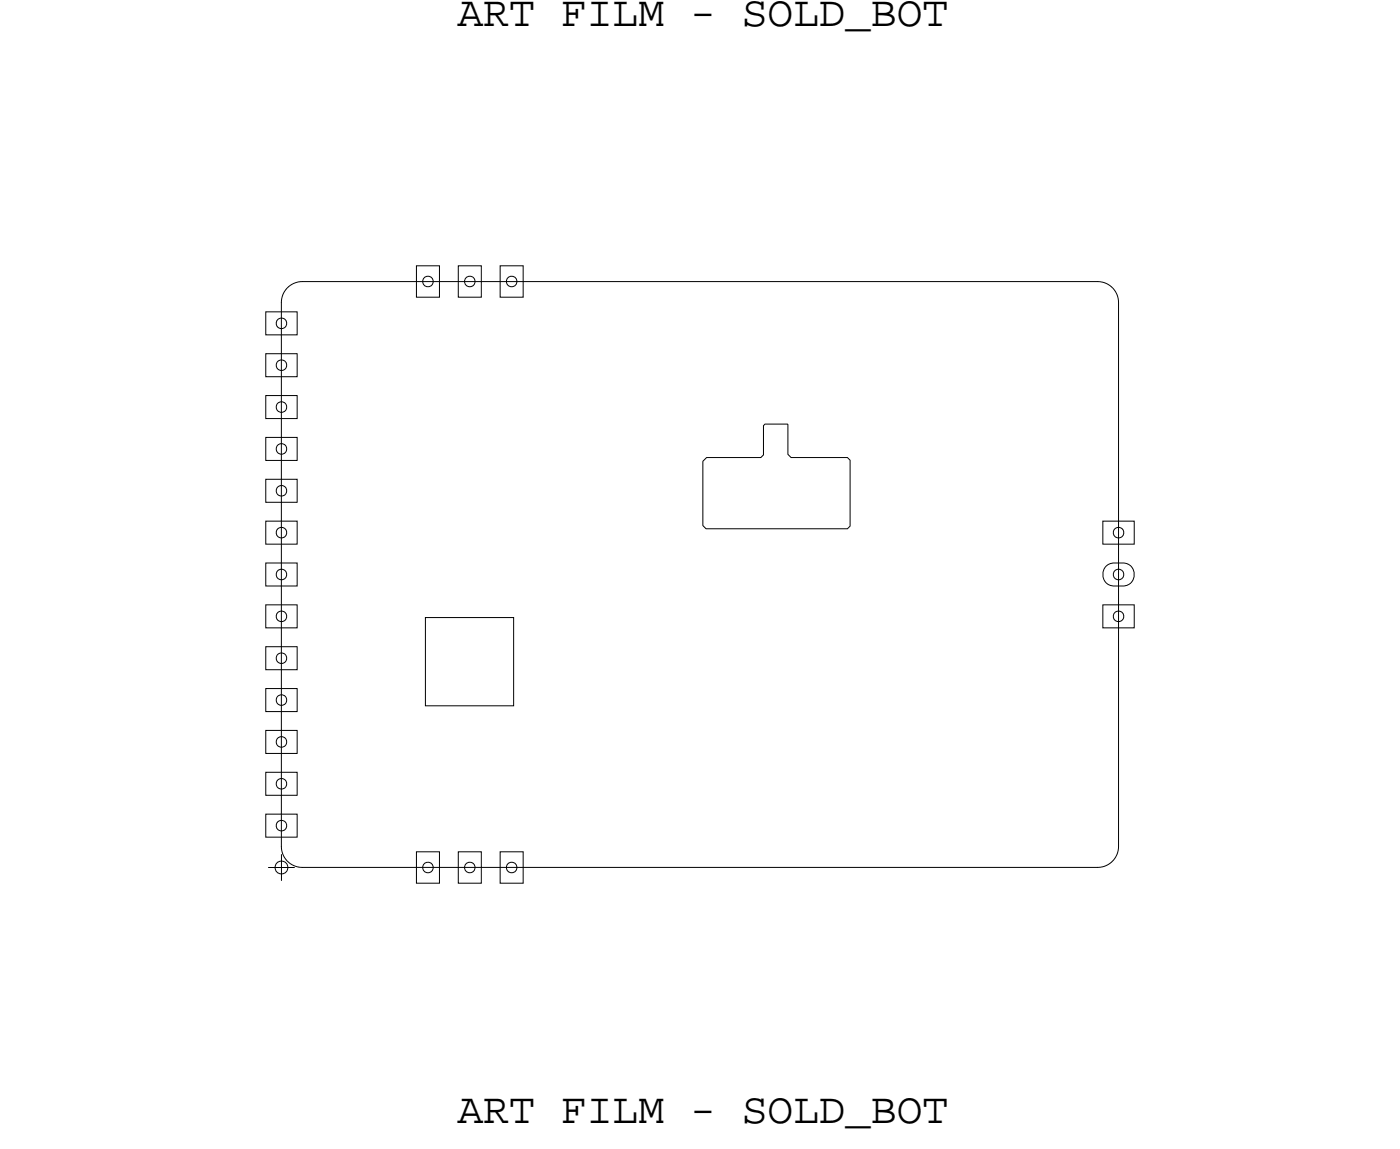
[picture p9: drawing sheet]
<svg xmlns="http://www.w3.org/2000/svg" width="67mm" height="55mm" viewBox="0 0 67 55" stroke-linecap="round" stroke-linejoin="round" font-family="sans-serif">
<!-- layer: Board Outline -->
<path d="M13.4 14.5v25.9zM14.4 13.5h38.1zM14.4 13.5a1 1 0 0 0-1 1M52.5 13.5a1 1 0 0 1 1 1M53.5 14.5v25.9zM20.3 29.5h4.2v4.2h-4.2zM33.6 22l.2-.1h2.6l.1-.2v-1.4h.1h1l.1 1.4 .1 .2h2.7l.1 .1v3.1l-.1 .2h-6.8l-.1-.2zM13.4 40.4a1 1 0 0 0 1 1M14.4 41.4h38.1zM53.5 40.4a1 1 0 0 1-1 1" fill="none" stroke="#000" stroke-width=".05"/>
<!-- layer: Nets -->
<g fill="none" stroke="#000" stroke-width=".05">
<path d="M12.7 14.9h1.5v1.1h-1.5zM12.7 18.9h1.5v1.1h-1.5zM12.7 16.9h1.5v1.1h-1.5zM13.3 15.3l.2-.1 .1 .1 .1 .1-.1 .2-.1 .1-.2-.1-.1-.2zM13.3 19.3l.2-.1 .1 .1 .1 .1-.1 .2-.1 .1-.2-.1-.1-.2zM13.3 17.3l.2-.1 .1 .1 .1 .1-.1 .2-.1 .1-.2-.1-.1-.2zM19.9 12.7h1.1v1.5h-1.1zM20.3 13.3l.1-.1 .2 .1 .1 .1-.1 .2-.2 .1-.1-.1-.1-.2zM21.9 12.7h1.1v1.5h-1.1zM22.3 13.3l.2-.1 .1 .1 .1 .1-.1 .2-.1 .1-.2-.1-.1-.2zM23.9 12.7h1.1v1.5h-1.1zM24.3 13.3l.2-.1 .1 .1 .1 .1-.1 .2-.1 .1-.2-.1-.1-.2z"/>
<path d="M12.7 38.9h1.5v1.1h-1.5zM12.7 32.9h1.5v1.1h-1.5zM12.7 34.9h1.5v1.1h-1.5zM12.7 30.9h1.5v1.1h-1.5zM12.7 28.9h1.5v1.1h-1.5zM12.7 26.9h1.5v1.1h-1.5zM12.7 24.9h1.5v1.1h-1.5zM12.7 20.9h1.5v1.1h-1.5zM12.7 22.9h1.5v1.1h-1.5zM12.7 36.9h1.5v1.1h-1.5zM13.3 39.3l.2-.1 .1 .1 .1 .1-.1 .2-.1 .1-.2-.1-.1-.2zM13.3 33.3l.2-.1 .1 .1 .1 .1-.1 .2-.1 .1-.2-.1-.1-.2z"/>
<path d="M13.3 35.3l.2-.1 .1 .1 .1 .1-.1 .2-.1 .1-.2-.1-.1-.2zM13.3 31.3l.2-.1 .1 .1 .1 .1-.1 .2-.1 .1-.2-.1-.1-.2zM13.3 29.3l.2-.1 .1 .1 .1 .1-.1 .2-.1 .1-.2-.1-.1-.2zM13.3 27.3l.2-.1 .1 .1 .1 .1-.1 .2-.1 .1-.2-.1-.1-.2zM13.3 25.3l.2-.1 .1 .1 .1 .1-.1 .2-.1 .1-.2-.1-.1-.2zM13.3 21.3l.2-.1 .1 .1 .1 .1-.1 .2-.1 .1-.2-.1-.1-.2zM13.3 23.3l.2-.1 .1 .1 .1 .1-.1 .2-.1 .1-.2-.1-.1-.2zM13.3 37.3l.2-.1 .1 .1 .1 .1-.1 .2-.1 .1-.2-.1-.1-.2zM52.7 24.9h1.5v1.1h-1.5zM52.7 28.9h1.5v1.1h-1.5zM52.9 27a.93 .93 0 0 1 1.3 .3v.3a.85 .85 0 0 1-1.5 0v-.3zM53.3 27.3l.1-.1 .2 .1 .1 .1-.1 .2-.2 .1-.1-.1-.1-.2z"/>
<path d="M53.3 25.3l.1-.1 .2 .1 .1 .1-.1 .2-.2 .1-.1-.1-.1-.2zM53.3 29.3l.1-.1 .2 .1 .1 .1-.1 .2-.2 .1-.1-.1-.1-.2zM19.9 40.7h1.1v1.5h-1.1zM20.3 41.3l.1-.1 .2 .1 .1 .1-.1 .2-.2 .1-.1-.1-.1-.2zM21.9 40.7h1.1v1.5h-1.1zM22.3 41.3l.2-.1 .1 .1 .1 .1-.1 .2-.1 .1-.2-.1-.1-.2zM23.9 40.7h1.1v1.5h-1.1zM24.3 41.3l.2-.1 .1 .1 .1 .1-.1 .2-.1 .1-.2-.1-.1-.2z"/>
</g>
<!-- layer: Drawing Origin -->
<path d="M12.8 41.4h1.3M13.2 41.2l.3-.1 .2 .1 .1 .2-.1 .3-.2 .1-.3-.1-.1-.3zM13.5 40.8v1.3" fill="none" stroke="#000" stroke-width=".05"/>
<g font-size="2.1">
<text x="21.9" y="1.2">ART FILM - SOLD_BOT</text>
<text x="21.9" y="53.7">ART FILM - SOLD_BOT</text>
</g>
</svg>
